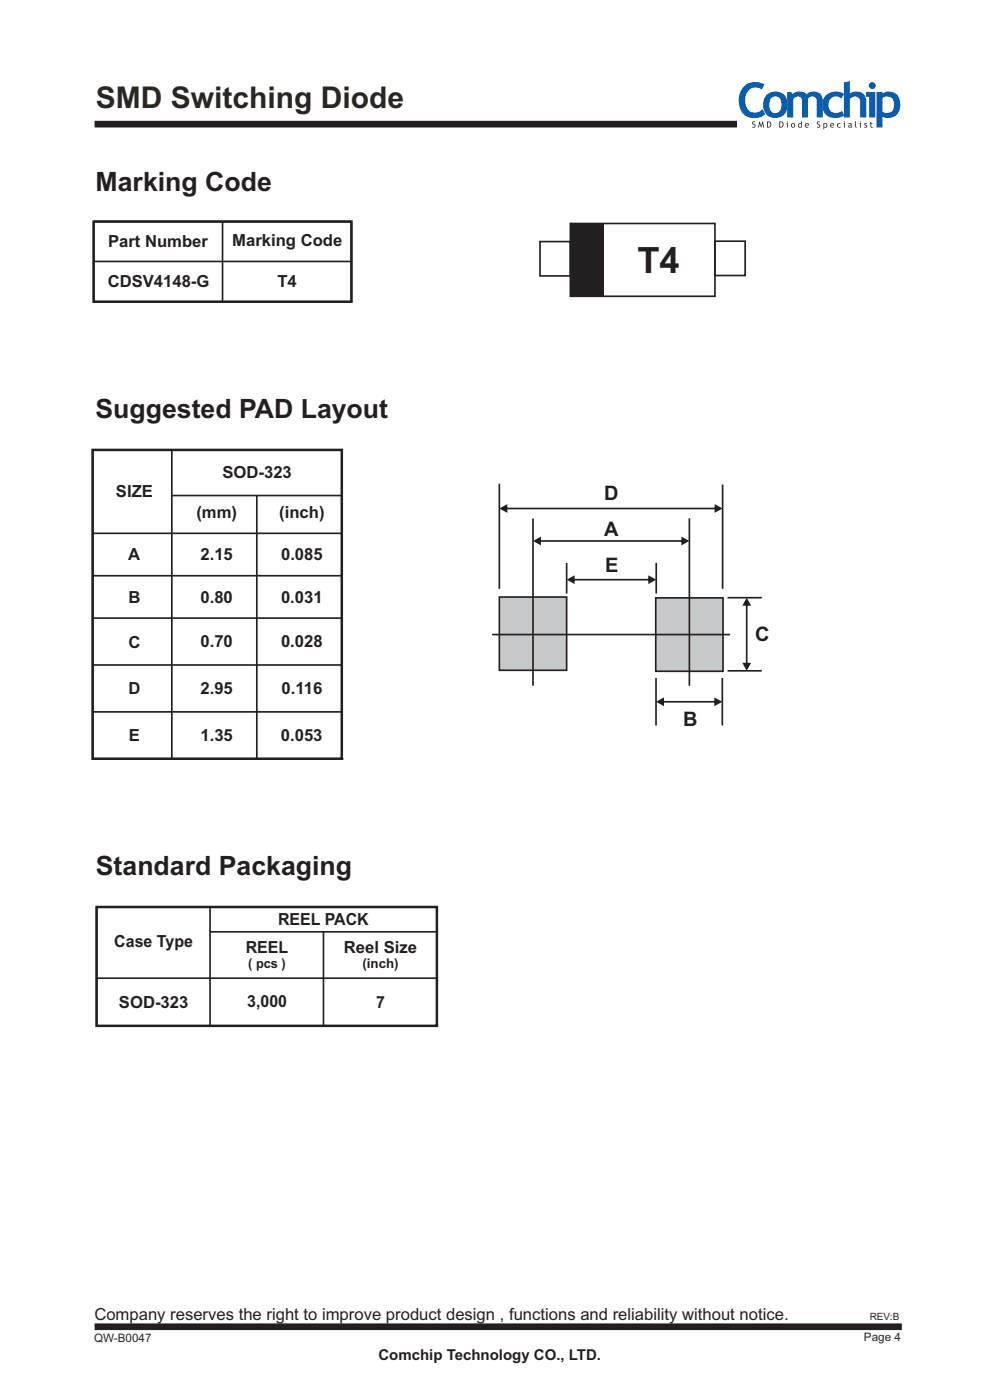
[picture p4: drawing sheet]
<svg xmlns="http://www.w3.org/2000/svg" width="210mm" height="297mm" viewBox="0 0 210 297" stroke-linecap="round" stroke-linejoin="round" font-family="sans-serif">
<path d="M19.8 47h54.6v16.9h-54.6z" fill="none" stroke="#231f20" stroke-width=".53"/>
<path d="M120.8 47.4h30.6v15.4h-30.6z" fill="none" stroke="#231f20" stroke-width=".35"/>
<path d="M120.8 47.4h7v15.4h-7z" fill-rule="evenodd" fill="#231f20"/>
<path d="M114.4 51.2h6.4v7.3h-6.4zM151.4 51.1h6.4v7.3h-6.4z" fill="none" stroke="#231f20" stroke-width=".35"/>
<path d="M20 26.3h136.1M20 281.2h171" fill="none" stroke="#231f20" stroke-width="1.4" stroke-linecap="butt"/>
<g fill="#0a5dac">
<path d="M157.8 18.1a3.7 3.7 0 0 1 4.1-.2l-.5 1.1a2.17 2.17 0 0 0-2.4-.2 2.17 2.17 0 0 0-1.1 2 2.32 2.32 0 0 0 2.3 3l.7-.2 .6-.5 .6 1.1a3.4 3.4 0 0 1-3.9 .5 3.4 3.4 0 0 1-1.7-3.5l.2-1.5 .4-.8z"/>
<path d="M166.7 19.5h.9l.3 .5a2.19 2.19 0 0 1 2.9 0 1.98 1.98 0 0 1 2.2-.5 1.98 1.98 0 0 1 1.3 1.8v3.6h-1.3v-3.4a.99 .99 0 0 0-.7-1 .99 .99 0 0 0-1.2 .5v3.9h-1.2v-3.6a.98 .98 0 0 0-.8-.8 .98 .98 0 0 0-1.1 .5v3.9h-1.3z"/>
<path d="M175 20.2a3.1 3.1 0 0 1 3.8-.3l-.6 1a1.72 1.72 0 0 0-2.8 1.2 1.72 1.72 0 0 0 2.7 1.6l.2-.2 .5 1a3.1 3.1 0 0 1-4.4-.9 3.2 3.2 0 0 1 .6-3.4z"/>
<path d="M178.7 17.5l1.3-.3v2.6a2.12 2.12 0 0 1 2.3-.2 2.12 2.12 0 0 1 1.2 2v3.3h-1.3v-3.3a1.2 1.2 0 0 0-.9-1.1 1.2 1.2 0 0 0-1.3 .5v3.9h-1.3z"/>
<path d="M162.3 20.2a2.63 2.63 0 0 1 3.3-.5 2.63 2.63 0 0 1 1.2 3 2.62 2.62 0 0 1-3.1 2.3 2.62 2.62 0 0 1-2-3.3l.2-.8zM163.5 20.7a2.38 2.38 0 0 0 0 3.1 1.37 1.37 0 0 0 1.6-.1 1.37 1.37 0 0 0 .4-1.5 1.34 1.34 0 0 0-.4-1.4 1.34 1.34 0 0 0-1.4-.3z"/>
<path d="M184 18.1a.75 .75 0 0 1 1.5 0 .75 .75 0 0 1-1.5 0zM183.4 19.5h2v5.4h-1.3v-4.4h-.7z"/>
<path d="M185.7 19.5h1.2v.4a2.39 2.39 0 0 1 2.7-.1 2.39 2.39 0 0 1 1.1 2.4 2.59 2.59 0 0 1-3.8 2.6v2.2h-1.2zM186.9 20.8v2.9a1.53 1.53 0 0 0 1.7 .1 1.53 1.53 0 0 0 .8-1.6 1.47 1.47 0 0 0-.7-1.6 1.47 1.47 0 0 0-1.8 .2z"/>
</g>
<g fill="#231f20">
<path d="M159.4 25.8h.6l-.1 .1h-.4v.3a.44 .44 0 0 1 .5 .6 .44 .44 0 0 1-.7 .2l.1-.1a.24 .24 0 0 0 .4-.1 .24 .24 0 0 0-.2-.3l-.3-.3z"/>
<path d="M160.8 25.7l.4 1 .4-1 .3 1.3h-.2l-.2-.8-.3 .9-.3-.9-.1 .8h-.2z"/>
<path d="M173.1 25.8h.6l-.1 .1h-.4l.1 .3a.44 .44 0 0 1 .4 .6 .44 .44 0 0 1-.7 .2l.1-.1a.24 .24 0 0 0 .4-.1 .24 .24 0 0 0-.1-.3l-.4-.3z"/>
<path d="M177.4 26.2l.5-.1 .2 .1-.1 .1a.34 .34 0 0 0-.5 0 .34 .34 0 0 0 0 .5 .34 .34 0 0 0 .5 0l.1 .2a.5 .5 0 0 1-.7-.1 .5 .5 0 0 1 0-.7z"/>
<path d="M181.1 25.7h.2v1l.2 .4-.3-.2z"/>
<path d="M183.1 26.1h.5v.2l-.3-.1v.2a.36 .36 0 0 1 .3 .5 .36 .36 0 0 1-.6 .1l.1-.2 .2 .1 .2-.1-.4-.4z"/>
<path d="M184.4 25.9l.1-.1v.3h.3v.1h-.3v.5l.4 .3h-.4l-.1-.1v-.7h-.1z"/>
<path d="M162.5 25.7a.7 .7 0 0 1 .9 .7 .7 .7 0 0 1-.9 .6zM162.6 25.9v1a.49 .49 0 0 0 .6-.5 .49 .49 0 0 0-.6-.5z"/>
<path d="M165.1 25.7a.7 .7 0 0 1 .9 .7 .7 .7 0 0 1-.9 .6zM165.2 25.9v1a.49 .49 0 0 0 .6-.5 .49 .49 0 0 0-.6-.5z"/>
<path d="M166.7 25.8a.1 .1 0 0 1 .2 0 .1 .1 0 0 1-.2 0zM166.6 26.1h.3v.9h-.2v-.8z"/>
<path d="M167.5 26.5a.5 .5 0 0 1 1 0 .5 .5 0 0 1-1 0zM167.8 26.3v.5l.2 .1a.32 .32 0 0 0 .2-.4 .32 .32 0 0 0-.4-.2z"/>
<path d="M169.1 26.2l.6-.1v-.4h.1v1.3h-.1a.46 .46 0 0 1-.7-.2 .46 .46 0 0 1 .1-.6zM169.3 26.3l-.1 .5 .4 .1 .1-.6z"/>
<path d="M170.6 26.2a.42 .42 0 0 1 .5-.1 .42 .42 0 0 1 .2 .5h-.7l.2 .3 .4-.1 .1 .2a.5 .5 0 0 1-.7-.1 .5 .5 0 0 1 0-.7zM170.7 26.3l-.1 .2h.6l-.2-.3z"/>
<path d="M174.4 26.1l.2 .1a.46 .46 0 0 1 .6 .4 .46 .46 0 0 1-.6 .4v.4h-.2zM174.6 26.3v.6a.34 .34 0 0 0 .5-.3 .34 .34 0 0 0-.4-.4z"/>
<path d="M176 26.2a.42 .42 0 0 1 .5-.1 .42 .42 0 0 1 .2 .5h-.7l.2 .3 .3-.1 .1 .2a.5 .5 0 0 1-.7-.1 .5 .5 0 0 1 .1-.7zM176.1 26.3l-.1 .2h.5l-.1-.3z"/>
<path d="M178.8 25.8a.1 .1 0 0 1 .2 0 .1 .1 0 0 1-.2 0zM178.7 26.1h.3v.9h-.2v-.8z"/>
<path d="M179.7 26.2a.42 .42 0 0 1 .7 .3l.1 .6-.3-.2-.3 .2a.33 .33 0 0 1-.2-.5 .33 .33 0 0 1 .4-.2l.1 .1v-.2h-.4zM179.9 26.6v.3l.3-.1v-.2z"/>
<path d="M182.2 25.8a.1 .1 0 0 1 .2 0 .1 .1 0 0 1-.2 0zM182.1 26.1h.3v.9h-.2v-.8z"/>
</g>
<g fill="none" stroke="#231f20" stroke-width=".35">
<path d="M19.6 95.3h52.8M19.6 95.2v65.6M36.4 95.4v65.4M72.4 95.3v65.5M19.6 113h52.8M36.4 105h36M54.4 105v55.8M19.6 131h52.8M19.6 122h52.8M19.6 140.9h53M19.6 150.9h53M19.8 160.8h53"/>
<path d="M20.3 192.2h72.2M20.5 192.2v25.2M44.5 192.3v25.1M44.5 197.5h48M68.5 197.5v19.7M92.5 192.1v25.3h-72.2M20.5 207.3h72"/>
</g>
<path d="M19.6 95.3h52.8v65.5h-52.8zM20.5 192.2h72v25.2h-72z" fill="none" stroke="#231f20" stroke-width=".53"/>
<path d="M105.8 126.5h14.2v15.5h-14.2z" fill-rule="evenodd" fill="#c7c8ca"/>
<path d="M105.8 126.5h14.2v15.5h-14.2z" fill="none" stroke="#231f20" stroke-width=".35"/>
<path d="M138.9 126.7h14.2v15.6h-14.2z" fill-rule="evenodd" fill="#c7c8ca"/>
<path d="M105.8 102.5v22.3M112.9 109.9v35.4M120 119.3v6.5M139 119.3v6.5M146 109.8v35.5M153.1 102.7v22.1M138.9 126.7h14.2v15.6h-14.2zM154.1 126.7h7.3M139 143.7v10.1M153 143.7v10.1M154.1 142.2h7.3" fill="none" stroke="#231f20" stroke-width=".35"/>
<g fill="#231f20">
<path d="M105.8 107.8l1.7-1v1.9zM107.3 107.6h44.2v.3h-44.2zM151.4 106.8l1.7 1-1.7 .9z"/>
<path d="M112.9 114.6l1.7-.9v1.9zM114.4 114.5h30.1v.3h-30.1zM144.3 113.7l1.7 .9-1.7 1z"/>
<path d="M158.2 126.7l.9 1.7h-1.9zM158 128.2h.3v12.4h-.3zM157.2 140.5h1.9l-.9 1.7z"/>
<path d="M120 122.8l1.7-.9v1.9zM121.6 122.7h15.9v.3h-15.9zM137.3 121.9l1.7 .9-1.7 1z"/>
<path d="M139 148.7l1.6-.9v1.9zM140.5 148.5h10.9v.4h-10.9zM151.3 147.8l1.7 .9-1.7 1z"/>
</g>
<path d="M19.8 55.4h54.6M47.1 47v16.9M19.8 63.9v-16.9h54.6v16.9M19.8 63.9h54.6M104.2 134.5h50.5" fill="none" stroke="#231f20" stroke-width=".35"/>
<text font-size="7.7" fill="#231f20" x="135" y="57.8">T4</text>
<text font-size="6.3" fill="#2a2723" x="20.3" y="23">SMD Switching Diode</text>
<g font-size="5.6" fill="#231f20">
<text x="20.3" y="40.4">Marking Code</text>
<text x="20.2" y="88.5">Suggested PAD Layout</text>
<text x="20.3" y="185.4">Standard Packaging</text>
</g>
<g font-size="4.2" fill="#231f20">
<text x="128" y="106">D</text>
<text x="127.9" y="113.6">A</text>
<text x="128.2" y="121.2">E</text>
<text x="159.9" y="135.9">C</text>
<text x="144.7" y="153.8">B</text>
</g>
<g font-size="3.5" fill="#231f20">
<text x="22.9" y="52.4">Part Number</text>
<text x="49.2" y="52.1">Marking Code</text>
<text x="22.8" y="60.9">CDSV4148-G</text>
<text x="58.8" y="60.9">T4</text>
<text x="47.1" y="101.3">SOD-323</text>
<text x="24.6" y="105.3">SIZE</text>
<text x="41.6" y="109.8">(mm)</text>
<text x="59.2" y="109.8">(inch)</text>
<text x="27.1" y="118.8">A</text>
<text x="42.5" y="118.8">2.15</text>
<text x="59.5" y="118.8">0.085</text>
<text x="27.2" y="127.8">B</text>
<text x="42.5" y="127.7">0.80</text>
<text x="59.5" y="127.7">0.031</text>
<text x="27.2" y="137.2">C</text>
<text x="42.5" y="137.2">0.70</text>
<text x="59.5" y="137.2">0.028</text>
<text x="27.2" y="147.2">D</text>
<text x="42.5" y="147.1">2.95</text>
<text x="59.6" y="147.1">0.116</text>
<text x="27.3" y="157.1">E</text>
<text x="42.5" y="157.1">1.35</text>
<text x="59.5" y="157.1">0.053</text>
<text x="58.9" y="196.1">REEL PACK</text>
<text x="24.2" y="200.7">Case Type</text>
<text x="52" y="202">REEL</text>
<text x="72.8" y="202">Reel Size</text>
<text x="25.2" y="213.6">SOD-323</text>
<text x="52.4" y="213.4">3,000</text>
<text x="79.7" y="213.6">7</text>
<text x="20" y="279.7">Company reserves the right to improve product design , functions and reliability without notice.</text>
</g>
<text font-size="3.2" fill="#231f20" x="80.2" y="288.1">Comchip Technology CO., LTD.</text>
<g font-size="2.8" fill="#231f20">
<text x="52.6" y="205.2">( pcs )</text>
<text x="76.8" y="205.2">(inch)</text>
</g>
<g font-size="2.5" fill="#2a2723">
<text x="19.9" y="284.3">QW-B0047</text>
<text x="183" y="284.2">Page 4</text>
</g>
<text font-size="2.1" fill="#2a2723" x="184.2" y="279.8">REV:B</text>
</svg>
